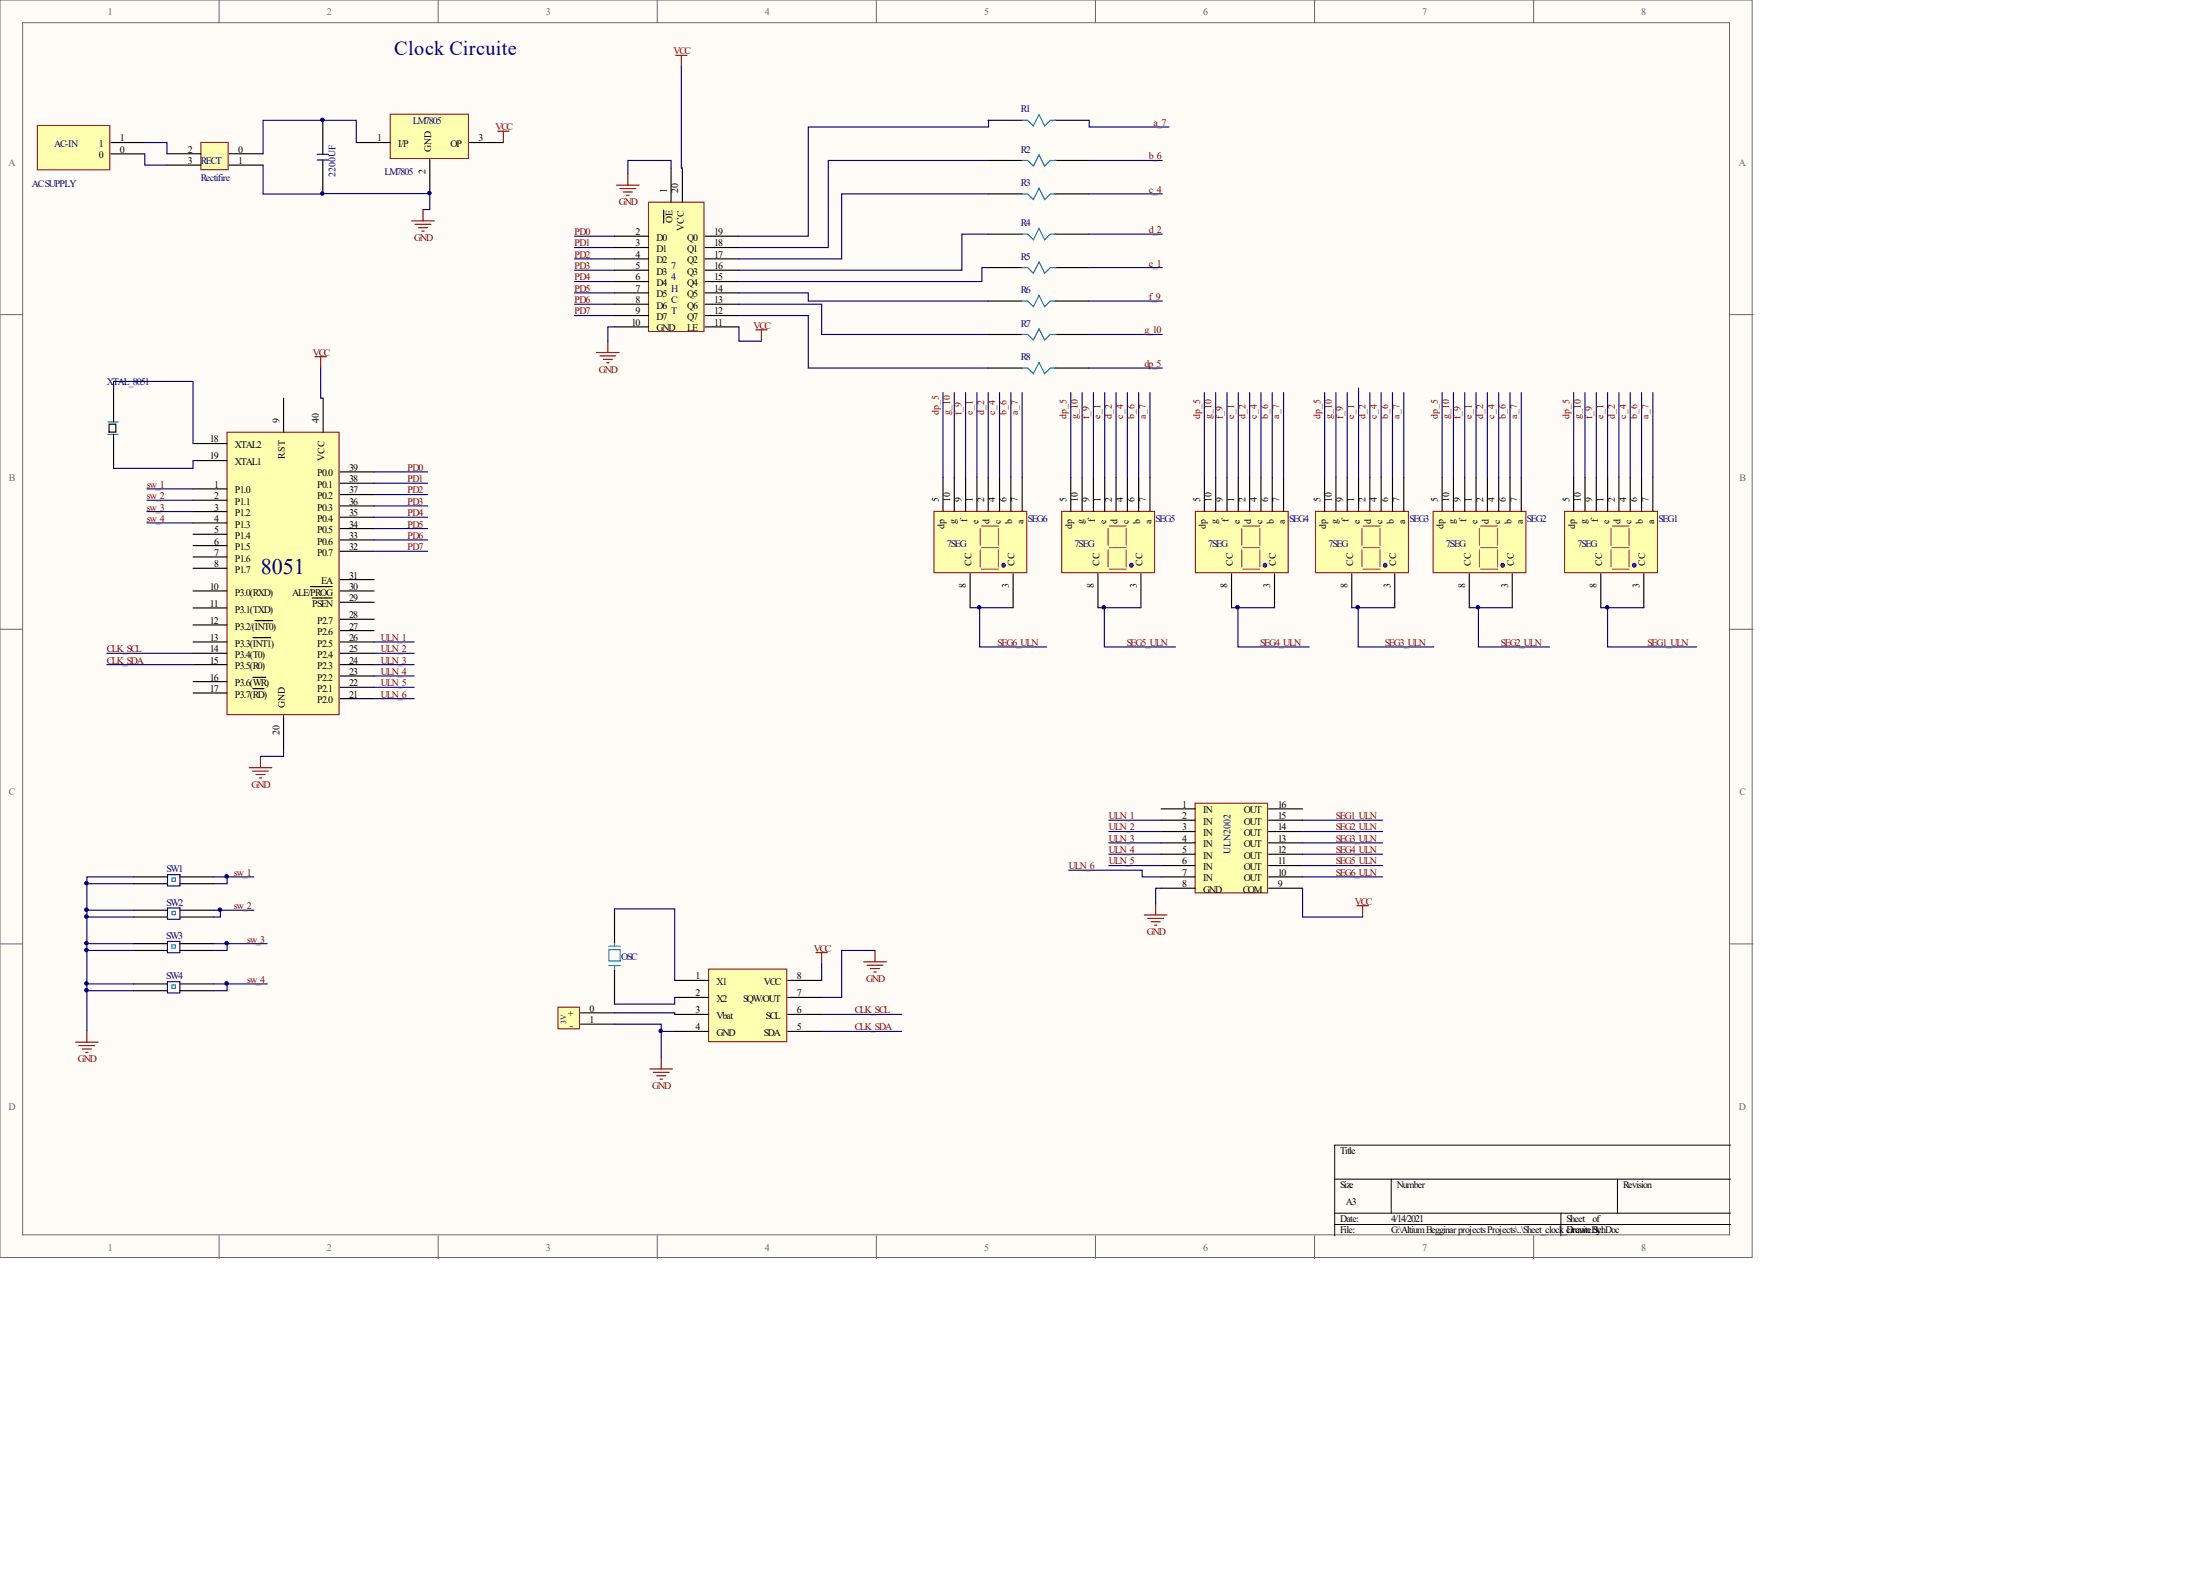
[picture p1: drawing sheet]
# Altium project PCB_Project2.PrjPCB
1 sheet, 29 parts. Net scope: global (net labels, ports and power ports of the same name join across sheets).
Board file: CLOCK.PcbDoc

## Sheet Sheet_clock_circuite.SchDoc
size A3

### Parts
3V  Battery_3V  [3V BAT]  (value not drawn)
74HCT  74_HCT  [74HCT]  (value not drawn)
7805  LM7805  [L7805]
8051  Microcontroller  [NUV_8051]  (value not drawn)
110592MHZ  XTAL_8051  [osc_12]
AC  AC SUPPLY  [CONNECTOR]
CAP  CF2200UF  [CAP2200UF]  (value not drawn)
CLK  DS1307_RTC  [DS1307]  (value not drawn)
OSC  OSCILLATOR  [OSC_32K]  (value not drawn)
R1  RES330  [RES]  (value not drawn)
R2  RES330  [RES]  (value not drawn)
R3  RES330  [RES]  (value not drawn)
R4  RES330  [RES]  (value not drawn)
R5  RES330  [RES]  (value not drawn)
R6  RES330  [RES]  (value not drawn)
R7  RES330  [RES]  (value not drawn)
R8  RES330  [RES]  (value not drawn)
REC  Rectifire  [RECT]
SEG1  7SEGMENT  [LED_Display]  (value not drawn)
SEG2  7SEGMENT  [LED_Display]  (value not drawn)
SEG3  7SEGMENT  [LED_Display]  (value not drawn)
SEG4  7SEGMENT  [LED_Display]  (value not drawn)
SEG5  7SEGMENT  [LED_Display]  (value not drawn)
SEG6  7SEGMENT  [LED_Display]  (value not drawn)
SW1  SWITCH  [SWITCH]  (value not drawn)
SW2  SWITCH  [SWITCH]  (value not drawn)
SW3  SWITCH  [SWITCH]  (value not drawn)
SW4  SWITCH  [SWITCH]  (value not drawn)
uln  ULN2002  [ULN2002]  (value not drawn)

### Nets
GND: 3V.1(-) 74HCT.1(~{OE}) 74HCT.10(GND) 7805.2(GND) 8051.20(GND) CAP.1 CLK.4(GND) CLK.7(SQW/OUT) REC.1 SW1.0 SW1.1 SW2.0 SW2.1 SW3.0 SW3.1 SW4.0 SW4.1 uln.8(GND)
VCC: 74HCT.11(LE) 74HCT.20(VCC) 7805.3(OP) 8051.40(VCC) CLK.8(VCC) uln.9(COM)
a_7: R1.1 SEG1.7(a) SEG2.7(a) SEG3.7(a) SEG4.7(a) SEG5.7(a) SEG6.7(a)
b_6: R2.1 SEG1.6(b) SEG2.6(b) SEG3.6(b) SEG4.6(b) SEG5.6(b) SEG6.6(b)
c_4: R3.1 SEG1.4(c) SEG2.4(c) SEG3.4(c) SEG4.4(c) SEG5.4(c) SEG6.4(c)
CLK_SCL: 8051.14(P3.4(T0)) CLK.6(SCL)
CLK_SDA: 8051.15(P3.5(R0)) CLK.5(SDA)
d_2: R4.1 SEG1.2(d) SEG2.2(d) SEG3.2(d) SEG4.2(d) SEG5.2(d) SEG6.2(d)
dp_5: R8.1 SEG1.5(dp) SEG2.5(dp) SEG3.5(dp) SEG4.5(dp) SEG5.5(dp) SEG6.5(dp)
e_1: R5.1 SEG1.1(e) SEG2.1(e) SEG3.1(e) SEG4.1(e) SEG5.1(e) SEG6.1(e)
f_9: R6.1 SEG1.9(f) SEG2.9(f) SEG3.9(f) SEG4.9(f) SEG5.9(f) SEG6.9(f)
g_10: R7.1 SEG1.10(g) SEG2.10(g) SEG3.10(g) SEG4.10(g) SEG5.10(g) SEG6.10(g)
PD0: 74HCT.2(D0) 8051.39(P0.0)
PD1: 74HCT.3(D1) 8051.38(P0.1)
PD2: 74HCT.4(D2) 8051.37(P0.2)
PD3: 74HCT.5(D3) 8051.36(P0.3)
PD4: 74HCT.6(D4) 8051.35(P0.4)
PD5: 74HCT.7(D5) 8051.34(P0.5)
PD6: 74HCT.8(D6) 8051.33(P0.6)
PD7: 74HCT.9(D7) 8051.32(P0.7)
SEG1_ULN: SEG1.3(CC) SEG1.8(CC) uln.15(OUT)
SEG2_ULN: SEG2.3(CC) SEG2.8(CC) uln.14(OUT)
SEG3_ULN: SEG3.3(CC) SEG3.8(CC) uln.13(OUT)
SEG4_ULN: SEG4.3(CC) SEG4.8(CC) uln.12(OUT)
SEG5_ULN: SEG5.3(CC) SEG5.8(CC) uln.11(OUT)
SEG6_ULN: SEG6.3(CC) SEG6.8(CC) uln.10(OUT)
sw_1: 8051.1(P1.0) SW1.2 SW1.3
sw_2: 8051.2(P1.1) SW2.2 SW2.3
sw_3: 8051.3(P1.2) SW3.2 SW3.3
sw_4: 8051.4(P1.3) SW4.2 SW4.3
ULN_1: 8051.26(P2.5) uln.2(IN)
ULN_2: 8051.25(P2.4) uln.3(IN)
ULN_3: 8051.24(P2.3) uln.4(IN)
ULN_4: 8051.23(P2.2) uln.5(IN)
ULN_5: 8051.22(P2.1) uln.6(IN)
ULN_6: 8051.21(P2.0) uln.7(IN)
Net3V_0: 3V.0(+) CLK.3(Vbat)
Net74HCT_12: 74HCT.12(Q7) R8.0
Net74HCT_13: 74HCT.13(Q6) R7.0
Net74HCT_14: 74HCT.14(Q5) R6.0
Net74HCT_15: 74HCT.15(Q4) R5.0
Net74HCT_16: 74HCT.16(Q3) R4.0
Net74HCT_17: 74HCT.17(Q2) R3.0
Net74HCT_18: 74HCT.18(Q1) R2.0
Net74HCT_19: 74HCT.19(Q0) R1.0
Net7805_1: 7805.1(I/P) CAP.0 REC.0
Net8051_18: 8051.18(XTAL2) 110592MHZ.1
Net8051_19: 8051.19(XTAL1) 110592MHZ.0
NetAC_0: AC.0 REC.3
NetAC_1: AC.1 REC.2
NetCLK_1: CLK.1(X1) OSC.1
NetCLK_2: CLK.2(X2) OSC.0

Not connected (* = marked no-connect by the designer): 8051 5(P1.4) 6(P1.5) 7(P1.6) 8(P1.7) 9(RST) 10(P3.0(RXD)) 11(P3.1(TXD)) 12(P3.2/(~{INT0})) 13(P3.3(~{INT1})) 16(P3.6(~{WR})) 17(P3.7(~{RD})) 27(P2.6) 28(P2.7) 29(~{PSEN}) 30(ALE/~{PROG}) 31(EA); uln 1(IN) 16(OUT)

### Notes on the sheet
- Clock Circuite
